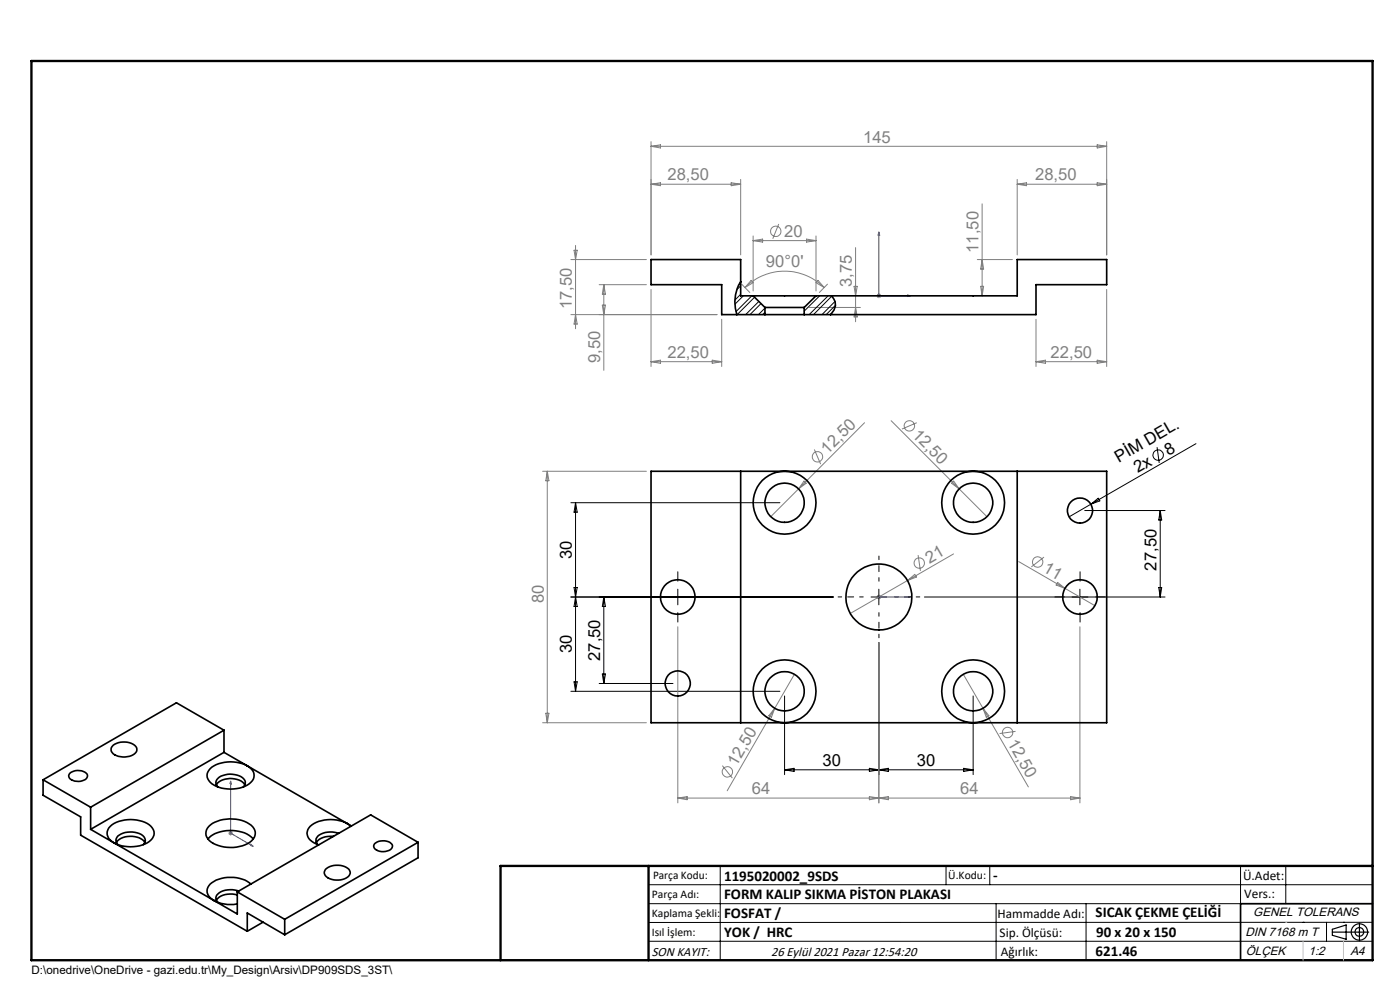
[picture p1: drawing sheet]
<svg xmlns="http://www.w3.org/2000/svg" width="297mm" height="210mm" viewBox="0 0 297 210" stroke-linecap="round" stroke-linejoin="round" font-family="sans-serif">
<g fill="none" stroke="#808080" stroke-width=".21">
<path d="M138.1 39.1h19M138.1 39.1l2-.3v.6zM138.1 30v24.1M138.1 31h96.7M138.1 31l2-.3v.7zM155.1 38.8l2 .3-2 .3zM157.1 38.1v16M215.8 38.1v16M215.8 39.1h19M215.8 39.1l2-.3v.6zM232.8 38.8l2 .3-2 .3zM232.8 30.7l2 .3-2 .4z"/>
<path d="M234.8 30v24.1M121.1 55.1h16M121.8 53.1h.6l-.3 2zM122.1 52.1v17.6M159.3 59.5l.5 .5-1.8 1zM159.8 50.1v11.6M159.8 51h13.3M159.8 51l2-.3v.7zM165.2 47.5l-1.3 3.2M171.1 50.7l2 .3-2 .4zM173.1 50.1v11.6M173.5 59.5l1.3 1.5-1.7-1z"/>
<path d="M181.5 52.5v15.8M207.3 55.1h7.5M208.4 43.2v19.6M208.4 55.1l.3 2h-.7zM121.1 66.7h31M122.1 66.7l.3 2h-.6zM127.1 60.4h10M127.8 64.7h.6l-.3 2zM128.1 60.4v18.2M128.1 60.4l.3 2h-.6zM138.1 61.4v16.3M138.1 76.7l2-.3v.7z"/>
<path d="M138.1 76.7h15M151.1 76.4l2 .3-2 .4zM153.1 67.7v10M157.3 60.3l1.8 1.7M158 61a11.9 11.9 0 0 1 16.8 0M171.6 65.2h10.9M175.5 60.3l-1.7 1.7M181.2 60.7h.7l-.4 2.1zM181.5 65.2l.4 2h-.7zM185.9 62.8h1M186.1 62.4l.7 .7M186.4 62.2v1"/>
<path d="M186.8 62.4l-.7 .7M208 60.7h.7l-.3 2.1zM219.8 76.7h15M219.8 67.7v10M219.8 76.7l2-.3v.7zM232.8 76.4l2 .3-2 .4zM234.8 61.4v16.3M115.1 100h22M116.1 100v53.3M116.1 100l.4 2h-.7zM172.8 95.3l1.3 3.2M183.4 89.7l-19.9 19.9"/>
<path d="M189.1 89.2l14.4 14.5M194.5 89.7l-3.2 1.3M170.6 102.1l.4 .4-1.6 1.2zM194.8 117.7l.5 3.4M201.9 102.5l.4-.4 1.2 1.6zM202.3 117.5l-9.8 5.6M203.5 103.7l5.9 5.9M216.1 119.1l16.2 9.4M221.5 118.2l-2.7 2.1M143.8 133v37.3M185.9 126.6h1M186.1 126.3l.7 .7"/>
<path d="M186.4 136.3v34M186.4 126.1v1M186.8 126.3l-.7 .7M192.5 123.1l-12.1 7M192.5 123.1l1.6-1.3 .3 .6zM224.4 123.5l1.5 1.3-1.9-.7zM229.1 133v37.3M115.1 153.3h22M115.8 151.3h.7l-.4 2zM164.4 150.2l-10.1 17.5M164.4 150.2l-.7 1.9-.6-.3zM168.5 143l-4.1 7.2"/>
<path d="M204.4 143l13.8 23.9M208.5 150.2l1.3 1.6-.6 .3zM215.4 155.1l-3.3 .5M48.4 176.7h1M48.6 176.4l.7 .7M48.9 176.2v1M49.3 176.4l-.7 .7M143.8 169.3h85.3M143.8 169.3l2-.3v.6zM153.2 162.4l2.2 2.7M184.4 169l2 .3-2 .3zM186.4 169.3l2.1-.3v.6z"/>
<path d="M227.1 169l2 .3-2 .3z"/>
<circle cx="164.6" cy="49.1" r="1.1"/>
<circle cx="173.4" cy="96.9" r="1.11"/>
<circle cx="192.9" cy="90.3" r="1.1"/>
<circle cx="195" cy="119.4" r="1.1"/>
<circle cx="220.1" cy="119.2" r="1.11"/>
<circle cx="213.8" cy="155.4" r="1.11"/>
<circle cx="154.3" cy="163.7" r="1.11"/>
</g>
<g fill="none" stroke="#000" stroke-width=".21">
<path d="M245.5 94.9l.4 3.3M253.7 94.1l-22.3 12.9M121.1 106.6h44.4M122.1 106.6v40M122.1 106.6l.3 2h-.6zM230.1 108.3h17.1M231.4 107l-4.6 2.6M231.4 107l1.6-1.3 .3 .5zM246.1 108.3v18.3M246.1 108.3l.4 2h-.7zM121.1 126.6h55.7M121.8 124.6h.6l-.3 2z"/>
<path d="M122.1 126.6l.3 2h-.6zM128.1 126.6l.3 2h-.6zM128.1 126.6v18.4M143.8 125v3.3M184.8 126.6h3.3M186.4 136.3v28M186.4 125v3.3M196.1 126.6h51.1M229.1 125v3.3M245.8 124.6h.7l-.4 2zM121.1 146.6h44.4M121.8 144.6h.6l-.3 2z"/>
<path d="M127.1 145h15.7M127.8 143h.6l-.3 2zM166.4 147.6v16.7M206.4 147.6v16.7M166.4 163.3h40M166.4 163.3l2.1-.3v.6zM184.4 163l2 .3-2 .3zM186.4 163.3l2.1-.3v.6zM204.4 163l2 .3-2 .3zM137.6 187.7h153.6M137.6 191.7h153.6M137.6 199.7h153.6"/>
<path d="M152.8 183.7v20M200.7 183.7v4M210 183.7v4M211.3 191.7v12M230.4 191.7v12M263.2 183.7v20M272.8 183.7v8M276.4 195.6h.1M281.4 195.6v4.1M285 195.6h.1M291.2 195.6l-153.6 .1"/>
<circle cx="245.7" cy="96.5" r="1.11"/>
</g>
<g fill="none" stroke="#000" stroke-width=".25">
<path d="M282.6 197.7h7.8M282.6 197.1l3-.9v3l-3-.8zM288.4 195.8v3.8M106.2 203.7h185"/>
<circle cx="288.4" cy="197.7" r="1.74"/>
<circle cx="288.4" cy="197.7" r=".93"/>
</g>
<path d="M186.4 49.2v13.6h6.8M186.4 49.2l.2 .7h-.3zM192.5 62.6l.7 .2-.7 .1zM186.3 126.6h.3zM186.4 126.6h.1M186.4 126.6h6.8M193.2 126.6h-.7h.7M48.9 165.7l.1 .6-.2-.1zM48.9 165.7v11l4.8 2.8M53.2 179.1l.5 .4-.5-.1z" fill="none" stroke="#00f" stroke-width=".21"/>
<path d="M183.1 126.6h-5.3M186.5 123.3v-5.3M186.5 130v5.3M189.8 126.6h5.3" fill="none" stroke="#000" stroke-width=".21" stroke-dasharray="15.2 1.3 1.3 1.3" stroke-dashoffset="14.5"/>
<path d="M140.5 126.6h-2M143.8 123.3v-2M143.8 130v2M147.1 126.6h2M225.8 126.6h-2M229.1 123.3v-2M229.1 130v2M232.5 126.6h2" fill="none" stroke="#000" stroke-width=".21" stroke-dasharray="15.2 1.3 1.3 1.3"/>
<path d="M291.2 191.7h-28v12" fill="none" stroke="#000" stroke-width=".35"/>
<path d="M6.7 12.9h284.5v190.8h-284.5zM137.6 183.7v20M291.2 183.7h-185v20" fill="none" stroke="#000" stroke-width=".5"/>
<path d="M276.4 199.7v4M285 199.7v4" fill="none" stroke="#c0c0c0" stroke-width=".21"/>
<path d="M272.8 195.6h.1" fill="none" stroke="#c0c0c0" stroke-width=".25"/>
<g fill="#00f">
<path d="M192.5 126.6h.7zM186.3 126.6h.3z"/>
<path d="M192.5 62.6l.7 .2-.7 .1zM186.4 49.2l.2 .7h-.3z"/>
<path d="M53.2 179.1l.5 .4-.5-.1zM48.9 165.7l.1 .6-.2-.1z"/>
</g>
<g fill="none" stroke="#000" stroke-width=".35">
<path d="M157.1 59.8a8.1 8.1 0 0 0-.8 6.9M159.8 62.8h13.3M159.8 62.8h-2.7v-7.7h-19v5.3h15v6.3h9.2M159.8 62.8l2.5 2.4M162.3 65.2h8.3M162.3 66.7h8.3M162.3 65.2v1.5M170.6 65.2v1.5M173.1 62.8h42.7v-7.7h19v5.3h-15v6.3h-49.2M173.1 62.8l-2.5 2.4M176.4 62.8a2.56 2.56 0 0 1-.2 3.9M138.1 100h96.7v53.3h-96.7z"/>
<path d="M157.1 100v53.3M215.8 100v53.3M24 158.1a3.8 3.8 0 0 1 5 .5 1.55 1.55 0 0 1-1.6 1.8 3.5 3.5 0 0 1-3.8-1 1.14 1.14 0 0 1 .4-1.3zM47.5 159.6l-28.3 16.3M47.5 159.6l26.2 15.1M47.5 154.9l-28.3 16.3M47.5 154.9l-10.1-5.8-28.3 16.3M47.5 154.9v4.7M9.1 165.4l10.1 5.8M9.1 165.4v3.3l8 4.6v3.9l35.4 20.3M14.8 164.1a2.65 2.65 0 0 1 3.8 .3v.3a2.19 2.19 0 0 1-2.8 1l-.3-.1a.95 .95 0 0 1-.7-1.5zM19.2 175.9l5 2.9"/>
<path d="M19.2 171.2v4.7M23.4 175.3a7.2 7.2 0 0 1 8.6 0 2.08 2.08 0 0 1-.7 3.5 7.4 7.4 0 0 1-7.9-.6 1.9 1.9 0 0 1 0-2.9zM24.2 178.8l26.1 15.1v-4.7M24.7 178.7a4.1 4.1 0 0 1 5.2-.8l.8 .8M25 179.2a1.34 1.34 0 0 1 .7-2.3 4.6 4.6 0 0 1 4.8 .6l.2 .3a1.1 1.1 0 0 1-.3 1.4M44.1 178a7.1 7.1 0 0 1 7.2-1.5l1.1 .4 1.3 1.1M44.3 175.3a7.4 7.4 0 0 1 9.3 .1 2.24 2.24 0 0 1-1.1 3.6 7.9 7.9 0 0 1-8.1-.7 2.01 2.01 0 0 1-.1-3zM44.6 163a7.2 7.2 0 0 1 8.6 0 2.08 2.08 0 0 1-.7 3.5 7.4 7.4 0 0 1-7.9-.6 1.9 1.9 0 0 1 0-2.9zM45.9 166.5a4.1 4.1 0 0 1 5.2-.8l.8 .8M46.2 166.9a1.25 1.25 0 0 1 .3-2.1 4.6 4.6 0 0 1 5.2 .4 1.19 1.19 0 0 1-.1 1.7M70.7 177.4a3.8 3.8 0 0 0-3.6 1.3M71.9 176.8a4.5 4.5 0 0 0-4.7 .8l-.2 .9 .4 .7"/>
<path d="M73.7 174.7a7.5 7.5 0 0 0-7.9 .6 2.1 2.1 0 0 0 .8 3.5l1 .4M73.7 174.7l.7 .6M73.7 174.7l.8 .5M79.5 179a2.65 2.65 0 0 1 3.8 .3v.3a2.1 2.1 0 0 1-2.8 1l-1.1-.7a.74 .74 0 0 1 .1-.9zM88.7 178.7l-28.3 16.3M88.7 178.7l-10.1-5.8-28.3 16.3M88.7 178.7v3.3l-28.3 16.3M50.3 189.8a4.1 4.1 0 0 0-4.4 1.2M50.3 189.2l10.1 5.8M50.7 189a4.1 4.1 0 0 0-4.8 1.1l-.1 .6 .4 .7M52.5 197.5v-3.8l7.9 4.6M53.2 187.5a7.3 7.3 0 0 0-8.6 0 2.07 2.07 0 0 0 .8 3.5 7.9 7.9 0 0 0 4.9 .8"/>
<path d="M55.8 195.6l-3.3 1.9M60.4 195v3.3M69 184.4a4 4 0 0 1 5 0 1.29 1.29 0 0 1-.9 2 3.6 3.6 0 0 1-4.2-.9 .96 .96 0 0 1 .1-1.1z"/>
<circle cx="166.4" cy="106.6" r="4.2"/>
<circle cx="166.4" cy="106.6" r="6.7"/>
<circle cx="206.4" cy="106.6" r="4.2"/>
<circle cx="206.4" cy="106.6" r="6.7"/>
<circle cx="229.1" cy="108.3" r="2.67"/>
<circle cx="143.8" cy="126.6" r="3.7"/>
<circle cx="186.4" cy="126.6" r="7"/>
<circle cx="229.1" cy="126.6" r="3.7"/>
<circle cx="143.8" cy="145" r="2.66"/>
<circle cx="166.4" cy="146.6" r="4.2"/>
<circle cx="166.4" cy="146.6" r="6.7"/>
<circle cx="206.4" cy="146.6" r="4.2"/>
<circle cx="206.4" cy="146.6" r="6.7"/>
</g>
<g fill="none" stroke="#000" stroke-width=".21">
<path d="M157.1 62.4l-1.2 1.2M157.1 60.6l-.8 .8M157.7 62.8l-1.8 1.7M159.5 62.8l-3.4 3.3M160.1 63l-3.7 3.7M161 64l-2.8 2.7M161.4 64.4l-2.3 2.3M162.3 65.4l-1.4 1.3M162.3 66.2l-.5 .5M173.9 62.8l-3.3 3.2M175.7 62.8l-4 3.9M176.5 62.8l-3.9 3.9"/>
<path d="M177.1 64l-2.7 2.7M177.2 64.8l-1.9 1.9"/>
</g>
<g font-size="3.5" fill="#808080">
<text x="183.1" y="30.2">145</text>
<text x="141.6" y="38.3">28,50</text>
<text x="219.6" y="38.3">28,50</text>
<text x="166.4" y="50.2">20</text>
<text x="207.6" y="53.6" transform="rotate(-90 207.6 53.6)">11,50</text>
<text x="162.5" y="56.7">90°0'</text>
<text x="121.3" y="65.6" transform="rotate(-90 121.3 65.6)">17,50</text>
<text x="180.7" y="60.9" transform="rotate(-90 180.7 60.9)">3,75</text>
<text x="127.3" y="77" transform="rotate(-90 127.3 77)">9,50</text>
<text x="141.6" y="75.9">22,50</text>
<text x="222.9" y="75.9">22,50</text>
<text x="193.4" y="92.4" transform="rotate(45 193.4 92.4)">12,50</text>
<text x="175.5" y="96.4" transform="rotate(-45 175.5 96.4)">12,50</text>
<text x="197.2" y="119.5" transform="rotate(-30 197.2 119.5)">21</text>
<text x="221.1" y="121.1" transform="rotate(30 221.1 121.1)">11</text>
<text x="115.3" y="128" transform="rotate(-90 115.3 128)">80</text>
<text x="213.6" y="157.5" transform="rotate(60 213.6 157.5)">12,50</text>
<text x="156.3" y="162.7" transform="rotate(-60 156.3 162.7)">12,50</text>
<text x="159.5" y="168.5">64</text>
<text x="203.7" y="168.5">64</text>
</g>
<g font-size="3.5">
<text x="237.4" y="98.2" transform="rotate(-30 237.4 98.2)">PİM DEL.</text>
<text x="241.4" y="100.4" transform="rotate(-30 241.4 100.4)">2x</text>
<text x="247.9" y="96.6" transform="rotate(-30 247.9 96.6)">8</text>
<text x="121.3" y="118.6" transform="rotate(-90 121.3 118.6)">30</text>
<text x="245.4" y="121" transform="rotate(-90 245.4 121)">27,50</text>
<text x="121.3" y="138.6" transform="rotate(-90 121.3 138.6)">30</text>
<text x="127.3" y="140.2" transform="rotate(-90 127.3 140.2)">27,50</text>
<text x="174.5" y="162.5">30</text>
<text x="194.5" y="162.5">30</text>
</g>
<g font-size="3.2">
<text x="153.6" y="186.8">1195020002_9SDS</text>
<text x="153.6" y="190.8">FORM KALIP SIKMA PİSTON PLAKASI</text>
<text x="210.7" y="186.6">-</text>
<text x="153.6" y="194.8">FOSFAT /</text>
<text x="232.4" y="194.5">SICAK ÇEKME ÇELİĞİ</text>
<text x="153.6" y="198.8">YOK / HRC</text>
<text x="232.4" y="202.8">621.46</text>
<text x="232.5" y="198.8">90 x 20 x 150</text>
</g>
<g font-size="2.8">
<text x="263.7" y="186.7">Ü.Adet:</text>
<text x="263.9" y="190.5">Vers.:</text>
<text x="211.6" y="194.8">Hammadde Adı:</text>
<text x="138.3" y="202.8">SON KAYIT:</text>
<text x="163.6" y="202.8">26 Eylül 2021 Pazar 12:54:20</text>
<text x="212.1" y="198.7">Sip. Ölçüsü:</text>
<text x="212.3" y="202.7">Ağırlık:</text>
</g>
<g font-size="2.6">
<text x="265.9" y="194.4">GENEL TOLERANS</text>
<text x="264.2" y="198.5">DIN 7168 m T</text>
<text x="264.3" y="202.6">ÖLÇEK</text>
<text x="277.6" y="202.6">1:2</text>
<text x="286.5" y="202.6">A4</text>
</g>
<g font-size="2.5">
<text x="138.3" y="190.5">Parça Adı:</text>
<text x="138.5" y="186.5">Parça Kodu:</text>
<text x="201.2" y="186.5">Ü.Kodu:</text>
<text x="138.3" y="194.5">Kaplama Şekli:</text>
<text x="138.3" y="198.6">Isıl İşlem:</text>
<text x="6.7" y="206.7">D:\onedrive\OneDrive - gazi.edu.tr\My_Design\Arsiv\DP909SDS_3ST\</text>
</g>
</svg>
